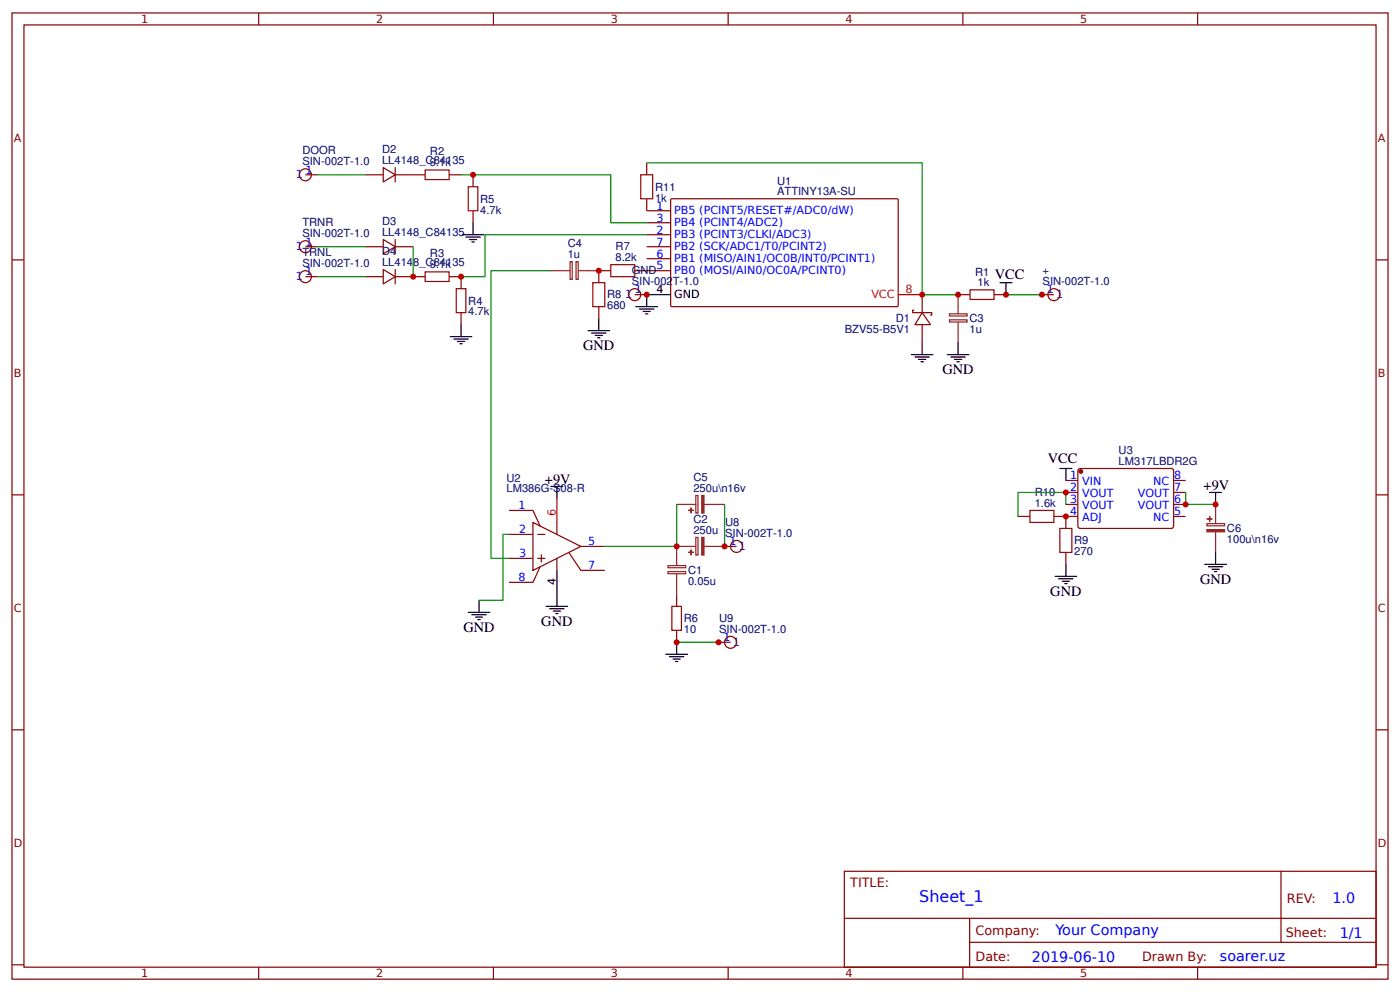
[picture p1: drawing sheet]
<svg xmlns="http://www.w3.org/2000/svg" width="309mm" height="219mm" viewBox="0 0 309 219" stroke-linecap="round" stroke-linejoin="round" font-family="sans-serif">
<g fill="none" stroke="#800" stroke-width=".26">
<path d="M2.6 2.9h304.1v213.2h-304.1zM5.3 5.5h298.7v208h-298.7zM57.1 2.9v2.6M109 2.9v2.6M160.9 2.9v2.6M212.7 2.9v2.6M264.6 2.9v2.6M67.5 38.6h2.6M80.7 38.6h4M84.7 37l2.6 1.6-2.6 1.6zM87.3 37v3.2M87.3 38.6h6.6"/>
<path d="M99.2 38.6h2.7M104.5 38.6v2.6M142.9 35.9v2.7M2.6 57.4h2.7M67.5 54.5h2.6M80.7 54.5h4M84.7 52.9l2.6 1.6-2.6 1.5zM84.7 59.5l2.6 1.6-2.6 1.6zM87.3 54.5h4M87.3 52.9v3.1M87.3 59.5v3.2M104.5 46.5v2.7"/>
<path d="M134.9 59.7h-2.6v2.7M140.2 59.7h8M142.9 43.9v2.6h5.3M142.9 51.8h5.3M142.9 49.2h5.3M142.9 57.1h5.3M142.9 54.5h5.3M148.2 44l.2-.1h49.9l.1 .2v23.5l-.2 .1-49.9-.1-.1-.2zM304 57.4h2.7M67.5 61.1h2.6M80.7 61.1h4M87.3 61.1h6.6"/>
<path d="M99.2 61.1h2.7v2.6M101.9 69v2.6M132.3 67.7v2.6M140.2 65h2.7M201.9 68.5h-.3v.5h4.2v.5h-.2M203.7 69l1.9 2.6h-3.5zM203.7 65v4M203.7 71.6v4M211.7 65h2.6M219.6 65h2.6M230.2 65h2.6M2.6 109.2h2.7"/>
<path d="M112.4 118h5.3M112.4 112.7h5.3l1.6 3.4M117.7 115.3l10.6 5.3-10.6 5.3zM118.8 118h1.6M123 115.3v2.7M224.9 114h2.6M232.8 114h5.3M235.5 106h2.6M235.5 108.7h2.6M235.5 111.3h2.6M235.5 114v2.6M238.2 103.7l.5-.3 20.3 .1 .3 .4-.1 12.5-.4 .2h-20.4l-.3-.5z"/>
<path d="M259.3 106h2.6M259.3 108.7h2.6M259.3 111.3h2.6M259.3 114h2.6M304 109.2h2.7M112.4 123.2h5.3M118.8 123.2h1.6M119.3 125.1l-1.6 3.4h-5.3M119.6 122.4v1.6M123 123.2v2.7M125.7 121.9l2.6 4h5.3M128.3 120.6h5.3"/>
<path d="M149.5 131.2v2.6M149.5 139.1v2.7M160.1 120.6h2.6M235.5 121.9v2.7M158.7 141.8h2.7M2.6 161.1h2.7M304 161.1h2.7M186.5 192.3h117.5v21.2h-117.5zM283 192.3v15.7M2.6 212.9h2.7M57.1 213.5v2.6M109 213.5v2.6"/>
<path d="M160.9 213.5v2.6M186.6 202.7h117.3M212.7 213.5v2.6M214.2 208h89.7M214.2 202.7v10.6M264.6 213.5v2.6M304 212.9h2.7"/>
<circle cx="67.5" cy="38.6" r="1.32"/>
<circle cx="67.5" cy="54.5" r="1.32"/>
<circle cx="67.5" cy="61.1" r="1.32"/>
<circle cx="140.2" cy="65" r="1.32"/>
<circle cx="232.8" cy="65" r="1.32"/>
<circle cx="162.7" cy="120.6" r="1.32"/>
<circle cx="161.4" cy="141.8" r="1.32"/>
</g>
<g fill="none" stroke="#000" stroke-width=".26">
<path d="M102.1 51.8h4.8M102.9 52.3h3.2M103.7 52.9h1.6M104.2 53.4h.6M104.5 49.2v2.6M99.5 74.3h4.7M100.3 74.8h3.2M101.1 75.4h1.6M101.6 75.9h.5M101.9 71.6v2.7M129.9 73h4.8M130.7 73.5h3.2"/>
<path d="M131.5 74h1.6M132 74.6h.6M132.3 70.3v2.7M140.5 67.7h4.8M141.3 68.2h3.2M142.1 68.7h1.6M142.6 69.3h.5M148.2 65h-5.3v2.7M201.3 78.3h4.8M202.1 78.8h3.2M202.9 79.3h1.6M203.5 79.9h.5"/>
<path d="M203.7 75.6v2.7M209.3 78.3h4.7M210.1 78.8h3.2M210.9 79.3h1.6M211.4 79.9h.5M211.7 75.6v2.7M220.9 62.4h2.7M222.2 62.4v2.6M121.7 107.4h2.7M123 107.4v2.6M234.2 103.4h2.6M235.5 103.4v2.6"/>
<path d="M267.2 108.7h2.7M268.6 108.7v2.6M103.5 135.1h4.7M104.2 135.7h3.2M105 136.2h1.6M105.6 136.7h.5M105.8 132.5v2.6M120.6 133.8h4.8M121.4 134.4h3.2M122.2 134.9h1.6M122.8 135.4h.5M123 125.9v7.9"/>
<path d="M233.1 127.2h4.8M233.9 127.7h3.2M234.7 128.3h1.6M235.2 128.8h.5M235.5 124.6v2.6M266.2 124.6h4.7M267 125.1h3.1M267.8 125.6h1.5M268.3 126.2h.5M268.6 121.9v2.7M147.1 144.4h4.8M147.9 144.9h3.2"/>
<path d="M148.7 145.5h1.6M149.2 146h.6M149.5 141.8v2.6"/>
</g>
<path d="M198.4 65h5.3M123 110v5.3" fill="none" stroke="#f00" stroke-width=".26"/>
<path d="M93.9 37.5h5.3v2.1h-5.3zM141.6 38.6h2.6v5.3h-2.6zM103.5 41.2h2.1v5.3h-2.1zM134.9 58.4h5.3v2.7h-5.3zM93.9 60h5.3v2.1h-5.3zM100.8 63.7h2.1v5.3h-2.1zM131 62.4h2.6v5.3h-2.6zM214.3 64h5.3v2.1h-5.3zM227.5 112.7h5.3v2.6h-5.3zM234.2 116.6h2.6v5.3h-2.6zM148.4 133.8h2.1v5.3h-2.1z" fill="none" stroke="#a00000" stroke-width=".26"/>
<g fill="none" stroke="#080" stroke-width=".26">
<path d="M70.1 38.6h10.6M101.9 38.6h33v10.6h8M142.9 35.9h60.8v29.1h8M70.1 54.5h10.6M91.3 54.5v6.6M121.7 59.7h-13.2v63.5h3.9M142.9 51.8h-35.7v9.3h-5.3M70.1 61.1h10.6M222.2 65h8M112.4 118h-1.3v14.5h-5.3M149.5 111.3v9.3h-15.9M160.1 111.3v9.3"/>
<path d="M235.5 111.3v-2.6h-10.6v5.3M261.9 108.7v2.6h6.7M149.5 141.8h9.2"/>
</g>
<g fill="none" stroke="#8d2323" stroke-width=".26">
<path d="M121.7 59.7h4.2M125.9 57.8h.5v3.8h-.5zM127.3 57.8h.4v3.8h-.4zM127.8 59.7h4.5M209.8 70.6h3.9v.5h-3.9zM209.8 69.3h3.9v.4h-3.9zM211.7 65v4.3M211.7 71.1v4.5M149.5 111.3h4.2M153.7 118.6h.5v3.9h-.5zM153.7 109.4h.5v3.8h-.5zM155.6 111.3h4.5"/>
<path d="M266.6 115.6h3.9v.4h-3.9zM268.6 111.3v4.3M268.6 117.4v4.5M147.6 126.2h3.9v.4h-3.9zM147.6 124.8h3.9v.5h-3.9zM149.5 126.7v4.5M153.7 120.6h-4.2v4.2M155.6 120.6h4.5"/>
</g>
<g fill="#8d2323" stroke="#8d2323" stroke-width=".26">
<path d="M155 118.6h.5v3.9h-.5z"/>
<path d="M152.7 121.4v1z"/>
<path d="M152.1 121.9h1.1z"/>
<path d="M155 109.4h.5v3.8h-.5z"/>
<path d="M152.7 112.1v1.1z"/>
<path d="M152.1 112.6l1.1 .1z"/>
<path d="M266.6 116.9h3.9v.5h-3.9z"/>
<path d="M266.7 114.5h1.1z"/>
<path d="M267.2 114l.1 1z"/>
</g>
<circle cx="238.8" cy="104.1" r=".4" fill="#800" stroke="#800" stroke-width=".26"/>
<g fill="#c00">
<circle cx="235.5" cy="108.7" r=".66"/>
<circle cx="261.9" cy="111.3" r=".66"/>
<circle cx="132.3" cy="59.7" r=".66"/>
<circle cx="222.2" cy="65" r=".66"/>
<circle cx="104.5" cy="38.6" r=".66"/>
<circle cx="158.7" cy="141.8" r=".66"/>
<circle cx="101.9" cy="61.1" r=".66"/>
<circle cx="203.7" cy="65" r=".66"/>
<circle cx="91.3" cy="61.1" r=".66"/>
<circle cx="149.5" cy="120.6" r=".66"/>
<circle cx="142.9" cy="65" r=".66"/>
<circle cx="149.5" cy="141.8" r=".66"/>
<circle cx="230.2" cy="65" r=".66"/>
<circle cx="211.7" cy="65" r=".66"/>
<circle cx="235.5" cy="114" r=".66"/>
<circle cx="160.1" cy="120.6" r=".66"/>
<circle cx="268.6" cy="111.3" r=".66"/>
</g>
<text font-size="3.5" fill="#00f" x="203.1" y="199.1">Sheet_1</text>
<g font-size="3.2">
<text x="219.8" y="61.5">VCC</text>
<text x="128.9" y="77.2">GND</text>
<text x="208.2" y="82.5">GND</text>
<text x="120.4" y="106.8">+9V</text>
<text x="231.5" y="102.3">VCC</text>
<text x="265.9" y="108.2">+9V</text>
<text x="232" y="131.4">GND</text>
<text x="265.1" y="128.8">GND</text>
<text x="102.4" y="139.4">GND</text>
<text x="119.6" y="138.1">GND</text>
</g>
<g font-size="3.2" fill="#00f">
<text x="294.4" y="199.2">1.0</text>
<text x="233.2" y="206.4">Your Company</text>
<text x="296" y="207">1/1</text>
<text x="228" y="212.3">2019-06-10</text>
<text x="269.5" y="212.2">soarer.uz</text>
</g>
<g font-size="2.8" fill="#800">
<text x="187.9" y="195.7">TITLE:</text>
<text x="284.3" y="199.2">REV:</text>
<text x="215.5" y="206.4">Company:</text>
<text x="284.1" y="206.9">Sheet:</text>
<text x="215.5" y="212.1">Date:</text>
<text x="252.3" y="212.2">Drawn By:</text>
</g>
<g font-size="2.5" fill="#800">
<text x="31.2" y="5.1">1</text>
<text x="83.1" y="5.1">2</text>
<text x="134.9" y="5.1">3</text>
<text x="186.8" y="5.1">4</text>
<text x="238.7" y="5.1">5</text>
<text x="3" y="31.4">A</text>
<text x="304.4" y="31.4">A</text>
<text x="3" y="83.3">B</text>
<text x="304.4" y="83.3">B</text>
<text x="3" y="135.1">C</text>
<text x="304.4" y="135.1">C</text>
<text x="3" y="187">D</text>
<text x="304.4" y="187">D</text>
<text x="31.2" y="215.7">1</text>
<text x="83.1" y="215.7">2</text>
<text x="134.9" y="215.7">3</text>
<text x="186.8" y="215.7">4</text>
<text x="238.7" y="215.7">5</text>
</g>
<g font-size="2.5" fill="#000080">
<text x="66.8" y="34.1">DOOR</text>
<text x="84.4" y="33.8">D2</text>
<text x="95" y="34.3">R2</text>
<text x="66.8" y="36.5">SIN-002T-1.0</text>
<text x="84.4" y="36.2">LL4148_C84135</text>
<text x="95" y="36.7">9.1k</text>
<text x="171.7" y="40.7">U1</text>
<text x="106.1" y="47.1">4.7k</text>
<text x="106.1" y="44.7">R5</text>
<text x="144.7" y="44.5">1k</text>
<text x="144.7" y="42.1">R11</text>
<text x="171.7" y="43.1">ATTINY13A-SU</text>
<text x="66.8" y="52.3">SIN-002T-1.0</text>
<text x="66.8" y="50">TRNR</text>
<text x="84.4" y="52.1">LL4148_C84135</text>
<text x="84.4" y="49.6">D3</text>
<text x="66.8" y="58.9">SIN-002T-1.0</text>
<text x="66.8" y="56.6">TRNL</text>
<text x="84.4" y="58.7">LL4148_C84135</text>
<text x="84.4" y="56.3">D4</text>
<text x="95" y="59.2">9.1k</text>
<text x="95" y="56.8">R3</text>
<text x="125.4" y="54.6">C4</text>
<text x="125.4" y="57">1u</text>
<text x="136" y="57.6">8.2k</text>
<text x="136" y="55.2">R7</text>
<text x="134.1" y="65.8">R8</text>
<text x="139.6" y="62.9">SIN-002T-1.0</text>
<text x="139.6" y="60.5">GND</text>
<text x="215.4" y="60.8">R1</text>
<text x="216" y="63.2">1k</text>
<text x="230.3" y="62.9">SIN-002T-1.0</text>
<text x="230.3" y="60.5">+</text>
<text x="103.5" y="69.6">4.7k</text>
<text x="103.5" y="67.2">R4</text>
<text x="134.1" y="68.2">680</text>
<text x="197.9" y="71.1">D1</text>
<text x="214.2" y="71.2">C3</text>
<text x="186.7" y="73.5">BZV55-B5V1</text>
<text x="214.2" y="73.6">1u</text>
<text x="247.1" y="100.2">U3</text>
<text x="111.9" y="106.3">U2</text>
<text x="153.2" y="106.1">C5</text>
<text x="247.1" y="102.6">LM317LBDR2G</text>
<text x="111.9" y="108.7">LM386G-S08-R</text>
<text x="153.2" y="108.6">250u\n16v</text>
<text x="228.6" y="111.9">1.6k</text>
<text x="228.6" y="109.4">R10</text>
<text x="153.2" y="117.8">250u</text>
<text x="153.2" y="115.4">C2</text>
<text x="160.2" y="118.5">SIN-002T-1.0</text>
<text x="160.2" y="116.1">U8</text>
<text x="271.1" y="119.9">100u\n16v</text>
<text x="271.1" y="117.5">C6</text>
<text x="237.3" y="122.5">270</text>
<text x="237.3" y="120.1">R9</text>
<text x="152" y="129.1">0.05u</text>
<text x="152" y="126.7">C1</text>
<text x="151.1" y="137.3">R6</text>
<text x="158.9" y="137.3">U9</text>
<text x="151.1" y="139.6">10</text>
<text x="158.9" y="139.6">SIN-002T-1.0</text>
</g>
<g font-size="2.5" fill="#00f">
<text x="65.4" y="39.4">1</text>
<text x="67.5" y="38.3">1</text>
<text x="145" y="46.2">1</text>
<text x="149" y="47.3">PB5 (PCINT5/RESET#/ADC0/dW)</text>
<text x="145" y="51.5">2</text>
<text x="145" y="48.9">3</text>
<text x="149" y="52.6">PB3 (PCINT3/CLKI/ADC3)</text>
<text x="149" y="50">PB4 (PCINT4/ADC2)</text>
<text x="65.4" y="55.2">1</text>
<text x="67.5" y="54.2">1</text>
<text x="145" y="59.5">5</text>
<text x="145" y="56.8">6</text>
<text x="145" y="54.2">7</text>
<text x="149" y="57.9">PB1 (MISO/AIN1/OC0B/INT0/PCINT1)</text>
<text x="149" y="55.2">PB2 (SCK/ADC1/T0/PCINT2)</text>
<text x="65.4" y="61.9">1</text>
<text x="67.5" y="60.8">1</text>
<text x="138.1" y="65.8">1</text>
<text x="140.2" y="64.8">1</text>
<text x="149" y="60.5">PB0 (MOSI/AIN0/OC0A/PCINT0)</text>
<text x="231.3" y="64.8">1</text>
<text x="233.4" y="65.8">1</text>
<text x="236.4" y="105.8">1</text>
<text x="239.1" y="107.1">VIN</text>
<text x="254.7" y="107.1">NC</text>
<text x="259.4" y="105.8">8</text>
<text x="114.6" y="112.4">1</text>
<text x="236.4" y="108.4">2</text>
<text x="236.4" y="111.1">3</text>
<text x="236.4" y="113.7">4</text>
<text x="239.1" y="109.7">VOUT</text>
<text x="239.1" y="112.4">VOUT</text>
<text x="251.4" y="112.4">VOUT</text>
<text x="251.4" y="109.7">VOUT</text>
<text x="259.4" y="113.7">5</text>
<text x="259.4" y="111.1">6</text>
<text x="259.4" y="108.4">7</text>
<text x="114.7" y="117.7">2</text>
<text x="239.1" y="115">ADJ</text>
<text x="254.7" y="115">NC</text>
<text x="114.7" y="123">3</text>
<text x="129.9" y="120.3">5</text>
<text x="129.9" y="125.6">7</text>
<text x="161.1" y="120.3">1</text>
<text x="163.2" y="121.4">1</text>
<text x="114.6" y="128.3">8</text>
<text x="159.8" y="141.5">1</text>
<text x="161.9" y="142.6">1</text>
</g>
<g font-size="2.5">
<text x="145" y="64.8">4</text>
<text x="149" y="65.8">GND</text>
<text x="122.8" y="129" transform="rotate(-90 122.8 129)">4</text>
</g>
<g font-size="2.5" fill="#f00">
<text x="192.5" y="65.8">VCC</text>
<text x="200" y="64.8">8</text>
<text x="122.8" y="113.9" transform="rotate(-90 122.8 113.9)">6</text>
</g>
</svg>
